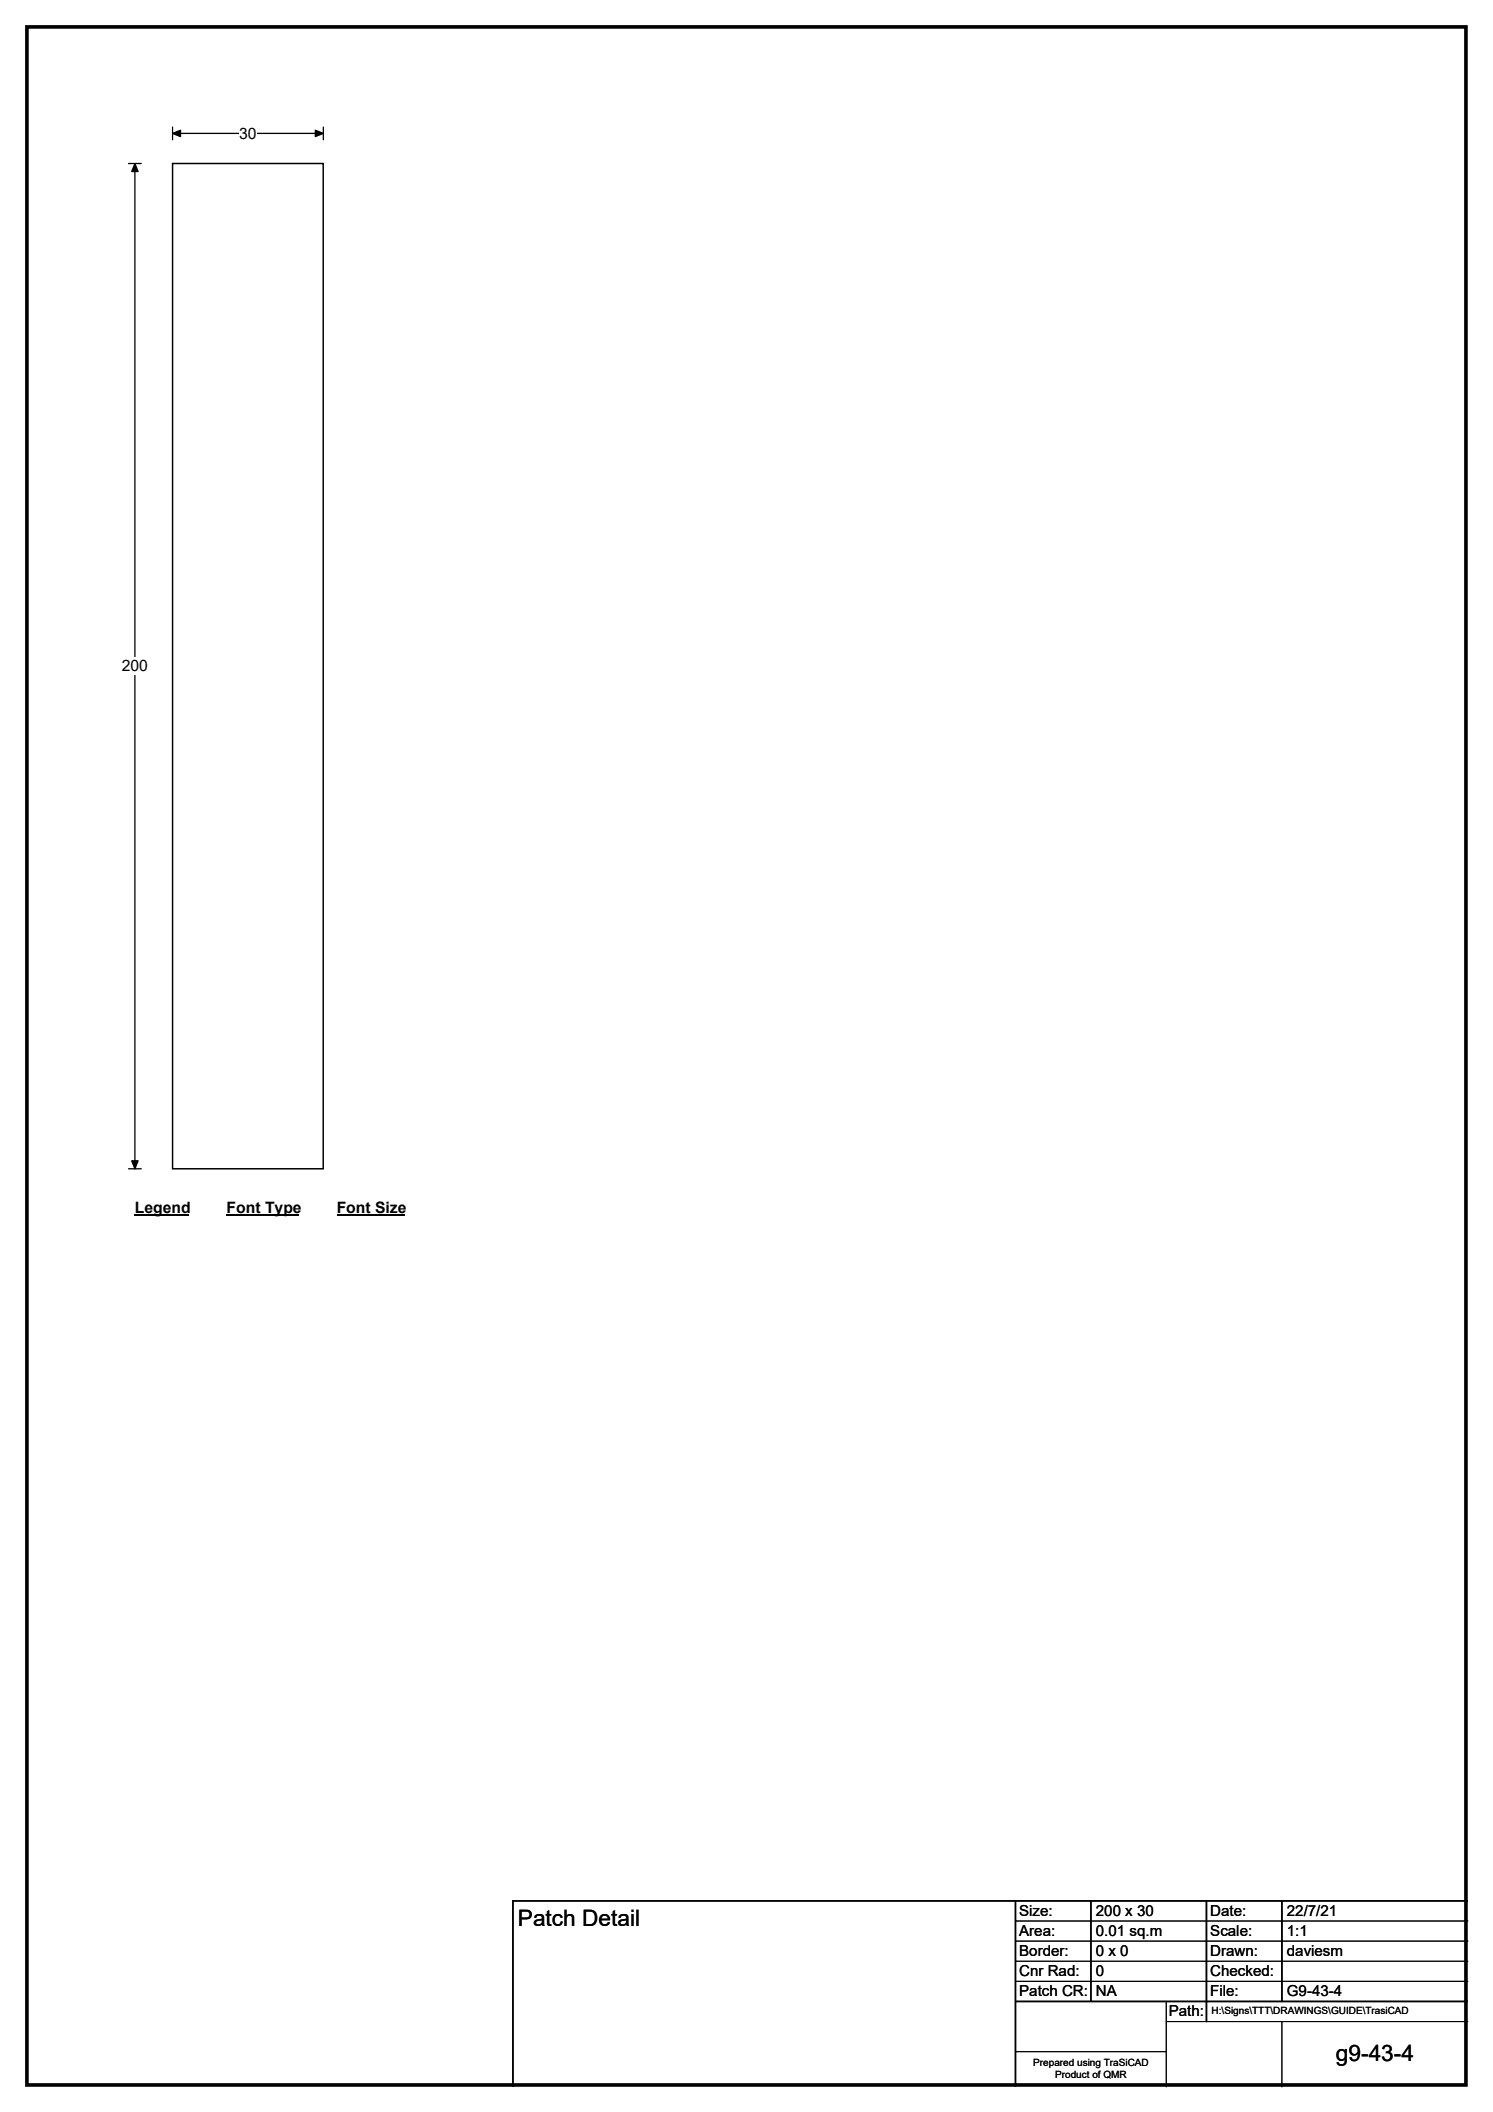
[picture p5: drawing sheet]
<svg xmlns="http://www.w3.org/2000/svg" width="297mm" height="420mm" viewBox="0 0 297 420" stroke-linecap="round" stroke-linejoin="round" font-family="sans-serif">
<path d="M5.4 5.4h286.3v409.4h-286.3z" fill="none" stroke="#000" stroke-width=".72"/>
<path d="M34.3 26.5h30M34.3 25.3v2.5M64.3 25.3v2.5" fill="none" stroke="#000" stroke-width=".25"/>
<path d="M34.3 26.5l1.6-.6v1.3zM62.7 25.9l1.6 .6-1.6 .7z" fill="#000" stroke="#000" stroke-width=".25"/>
<path d="M47.6 24.8h3.5v3.5h-3.5z" fill="#fff"/>
<path d="M25.6 32.5h2.5M26.8 32.5v200M25.6 232.5h2.5" fill="none" stroke="#000" stroke-width=".25"/>
<path d="M26.8 32.5l.7 1.6h-1.3zM26.2 230.9h1.3l-.7 1.6z" fill="#000" stroke="#000" stroke-width=".25"/>
<g fill="#fff">
<path d="M24.2 130.8h5.2v3.5h-5.2z"/>
<path d="M26.8 238.5h10.8v3.5h-10.8z"/>
</g>
<path d="M26.8 241.8h10.8" fill="none" stroke="#000" stroke-width=".32"/>
<path d="M45.1 238.5h14.4v3.5h-14.4z" fill="#fff"/>
<path d="M45.1 241.8h14.4" fill="none" stroke="#000" stroke-width=".32"/>
<path d="M67 238.5h13.5v3.5h-13.5z" fill="#fff"/>
<path d="M67 241.8h13.5" fill="none" stroke="#000" stroke-width=".32"/>
<path d="M34.4 32.6h29.9v199.9h-29.9z" fill="#fff"/>
<path d="M34.3 32.5h30v200h-30z" fill="none" stroke="#fff" stroke-width=".2"/>
<path d="M34.3 32.5h30v200h-30zM202 378.2v37M217 378.2v20M240 378.2v24M255 378.2v20M292 378.2h-190v37M202 398.2h90" fill="none" stroke="#000" stroke-width=".3"/>
<path d="M202 382.2h90M202 386.2h90M202 390.2h90M202 394.2h90M232 398.2v17M202 408.2h30M232 402.2h60M255 402.2v13" fill="none" stroke="#000" stroke-width=".2"/>
<g font-size="4.5">
<text x="103" y="383.2">Patch Detail</text>
<text x="265.8" y="410">g9-43-4</text>
</g>
<g font-size="3.1">
<text x="47.6" y="27.6">30</text>
<text x="24.2" y="133.6">200</text>
<text x="26.8" y="241.3">Legend</text>
<text x="45.1" y="241.3">Font Type</text>
<text x="67" y="241.3">Font Size</text>
</g>
<g font-size="3">
<text x="202.8" y="381.1">Size:</text>
<text x="218" y="381.1">200 x 30</text>
<text x="240.8" y="381.1">Date:</text>
<text x="256" y="381.1">22/7/21</text>
<text x="202.8" y="385.1">Area:</text>
<text x="202.8" y="389.1">Border:</text>
<text x="218" y="385.1">0.01 sq.m</text>
<text x="218" y="389.1">0 x 0</text>
<text x="240.8" y="385.1">Scale:</text>
<text x="240.8" y="389.1">Drawn:</text>
<text x="256" y="385.1">1:1</text>
<text x="256" y="389.1">daviesm</text>
<text x="202.8" y="393.1">Cnr Rad:</text>
<text x="218" y="393.1">0</text>
<text x="240.8" y="393.1">Checked:</text>
<text x="202.8" y="397.1">Patch CR:</text>
<text x="218" y="397.1">NA</text>
<text x="232.5" y="401.1">Path:</text>
<text x="240.8" y="397.1">File:</text>
<text x="256" y="397.1">G9-43-4</text>
</g>
<g font-size="2">
<text x="241" y="400.7">H:\Signs\TTT\DRAWINGS\GUIDE\TrasiCAD</text>
<text x="205.6" y="411">Prepared using TraSiCAD</text>
<text x="209.9" y="413.3">Product of QMR</text>
</g>
</svg>
